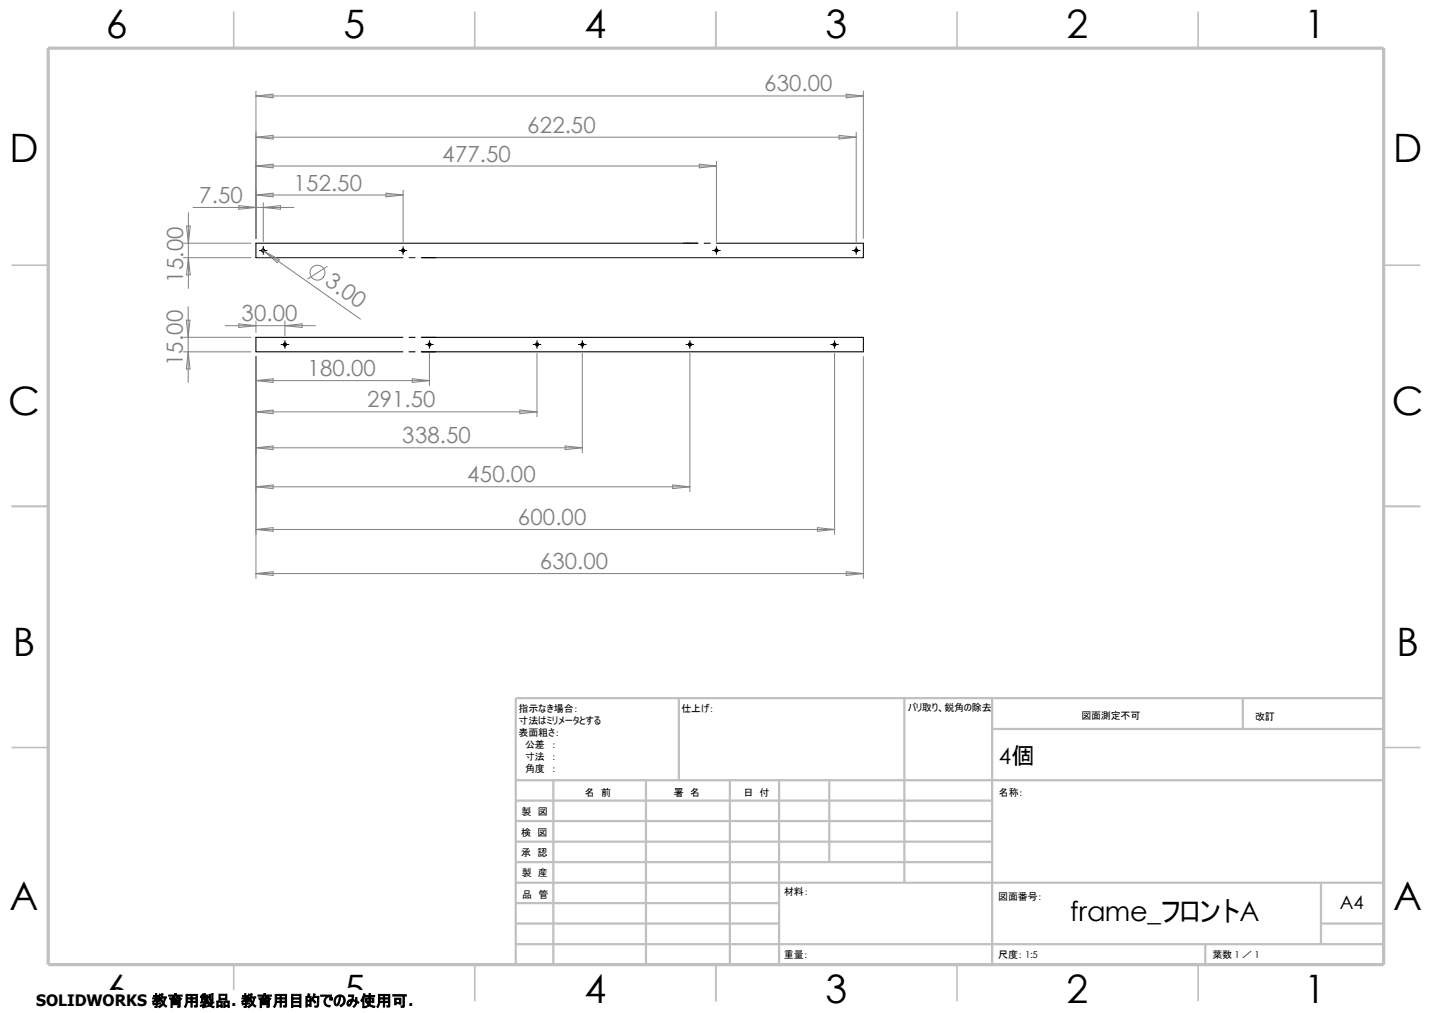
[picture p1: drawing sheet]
<svg xmlns="http://www.w3.org/2000/svg" width="297mm" height="210mm" viewBox="0 0 297 210" stroke-linecap="round" stroke-linejoin="round" font-family="sans-serif">
<g fill="none" stroke="#c0c0c0" stroke-width=".34">
<path d="M48.5 2.5v7.5M98.5 2.5v7.5M148.5 2.5v7.5M198.5 2.5v7.5M248.5 2.5v7.5M2.5 55h7.5M287 55h7.5M2.5 105h7.5M287 105h7.5M2.5 155h7.5M287 155h7.5M48.5 200v7.5"/>
<path d="M98.5 200v7.5M148.5 200v7.5M198.5 200v7.5M248.5 200v7.5"/>
</g>
<g fill="none" stroke="#c0c0c0" stroke-width=".47">
<path d="M140.8 144.7v17.1M187.6 144.7v38.3M205.8 144.7v55.3M205.8 151.1h81.2M257.8 144.7v6.4M287 144.7h-180v55.3M107 161.8h180M107 170.2h98.8M107 166h98.8M107 178.7h98.8M107 174.5h98.8M114.8 161.8v38.2"/>
<path d="M134 161.8v38.2M151.4 161.8v38.2M161.6 161.8v38.2M172 161.8v16.9M107 183h180M107 187.2h54.6M107 195.7h180M107 191.5h54.6M250 195.7v4.3M274 183v12.7M274 191.5h13"/>
</g>
<path d="M10 10h277v190h-277z" fill="none" stroke="#c0c0c0" stroke-width=".68" stroke-linecap="butt"/>
<g fill="none" stroke="#000" stroke-width=".21">
<path d="M53.8 51.9h1.6M54.4 51.7h.4v.5h-.4zM54.6 51.1v1.6M82.8 51.9h1.6M83.6 51.1v1.6M84.8 53.4h1.3M144.8 50.4h-91.7v3h30.5M146 50.4h1.3M147.8 51.9h1.6M148.3 51.8l.4-.2 .2 .4-.4 .2zM148.6 50.4h30.5v3h-91.7M148.6 51.1v1.6"/>
<path d="M176.8 51.9h1.6M177.5 51.6l.4 .2-.1 .4h-.2l-.3-.2zM177.6 51.1v1.6M58.3 71.4h1.6M58.9 71.2a.31 .31 0 0 1 .5 .1 .31 .31 0 0 1-.2 .4l-.4-.2zM59.1 70.6v1.6M83.6 69.9h-30.5v3h30.5M84.8 69.9h1.3M84.8 72.9h1.3M87.4 69.9h91.7v3h-91.7M88.3 71.4h1.6M89.1 70.6v1.6"/>
<path d="M110.6 71.4h1.6M111.4 70.6v1.6M120 71.4h1.6M120.8 70.6v1.6M142.3 71.4h1.6M142.9 71.2h.4l.1 .3-.2 .2-.3-.1zM143.1 70.6v1.6M172.3 71.4h1.6M173.1 70.6v1.6"/>
<circle cx="83.6" cy="51.9" r=".3"/>
<circle cx="89.1" cy="71.4" r=".31"/>
<circle cx="111.4" cy="71.4" r=".3"/>
<circle cx="120.8" cy="71.4" r=".3"/>
<circle cx="173.1" cy="71.4" r=".31"/>
</g>
<g fill="none" stroke="#808080" stroke-width=".21">
<path d="M53.1 18.9v30.5M53.1 19.9l3.5-.4v.8zM53.1 19.9h126M175.5 19.5l3.6 .4-3.6 .4zM179.1 18.9v30.5M53.1 28.4l3.5-.3v.7zM53.1 34.4l3.5-.4v.8zM53.1 28.4h124.5M53.1 34.4h95.5M83.6 39.4v10.7M145 34l3.6 .4-3.6 .4zM148.6 33.4v16.7"/>
<path d="M174 28.1l3.6 .3-3.6 .4zM177.6 27.4v22.7M38.1 50.4h14M38.1 53.4h14M38.7 46.9h.8l-.4 3.5zM39.1 53.4l.4 3.6h-.8zM39.1 44.1v15.7M40 43h21M49.5 42.6l3.6 .4-3.6 .4zM53.1 40.4l3.5-.4v.8zM53.1 40.4h30.5M54.4 51.8l.4 .3"/>
<path d="M54.6 43l3.6-.4v.8zM54.6 42v8.1M54.8 52.1l20 14.1M54.8 52.1l3.2 1.7-.5 .7zM67.9 55.2l-4.1 2.6M80.1 40l3.5 .4-3.5 .4zM38.1 69.9h14M38.1 72.9h14M38.7 66.4h.7l-.4 3.5zM39 72.9l.4 3.6h-.7zM39 63.6v15.7M46.7 67.5h18.7"/>
<path d="M49.5 67.1l3.6 .4-3.6 .4zM53.1 66.5v2.4M53.1 73.9v46M53.1 78.9l3.5-.4v.8zM53.1 78.9h36M59.1 66.5v3.1M59.1 67.5l3.6-.4v.8zM85.5 78.5l3.6 .4-3.6 .4zM89.1 73.2v6.7M111.4 73.2v13.2M120.8 73.2v20.7M143.1 73.2v28.7"/>
<path d="M173.1 73.2v37.6M179.1 73.9v46M53.1 85.4l3.5-.4v.8zM53.1 92.8l3.5-.3v.7zM53.1 85.4h58.3M53.1 92.8h67.7M107.8 85l3.6 .4-3.6 .4zM117.2 92.5l3.6 .3-3.6 .4zM53.1 100.9l3.5-.4v.8zM53.1 109.8l3.5-.4v.8zM53.1 118.9l3.5-.4v.8zM53.1 100.9h90"/>
<path d="M53.1 109.8h120M53.1 118.9h126M139.5 100.5l3.6 .4-3.6 .4zM169.5 109.4l3.6 .4-3.6 .4zM175.5 118.5l3.6 .4-3.6 .4z"/>
<circle cx="65.8" cy="56.5" r="1.55"/>
</g>
<path d="M7.5 205.4h72.9v4.6h-72.9z" fill="#fff"/>
<g font-size="8.1">
<text x="22" y="8">6</text>
<text x="71.2" y="8">5</text>
<text x="121.2" y="8">4</text>
<text x="171.2" y="8">3</text>
<text x="221.2" y="8">2</text>
<text x="270.5" y="8">1</text>
<text x="1.9" y="33.6">D</text>
<text x="288.9" y="33.6">D</text>
<text x="1.7" y="86.1">C</text>
<text x="288.7" y="86.1">C</text>
<text x="2.7" y="136.1">B</text>
<text x="289.7" y="136.1">B</text>
<text x="2" y="188.6">A</text>
<text x="289" y="188.6">A</text>
<text x="22" y="207.9">6</text>
<text x="71.2" y="207.9">5</text>
<text x="121.2" y="207.9">4</text>
<text x="171.2" y="207.9">3</text>
<text x="221.2" y="207.9">2</text>
<text x="270.5" y="207.9">1</text>
</g>
<text font-size="5.6" x="222" y="190.9">frame_フロントA</text>
<g font-size="4.6" fill="#808080">
<text x="158.5" y="19">630.00</text>
<text x="109.4" y="27.5">622.50</text>
<text x="91.7" y="33.5">477.50</text>
<text x="60.9" y="39.5">152.50</text>
<text x="41.3" y="42.1">7.50</text>
<text x="38" y="58.6" transform="rotate(-90 38 58.6)">15.00</text>
<text x="67.2" y="59" transform="rotate(35 67.2 59)">3.00</text>
<text x="50.1" y="66.6">30.00</text>
<text x="37.9" y="75.9" transform="rotate(-90 37.9 75.9)">15.00</text>
<text x="63.8" y="78">180.00</text>
<text x="76.1" y="84.5">291.50</text>
<text x="83.4" y="91.9">338.50</text>
<text x="96.9" y="100">450.00</text>
<text x="107.4" y="108.8">600.00</text>
<text x="111.9" y="118">630.00</text>
</g>
<text font-size="4.6" x="207.2" y="158.4">4個</text>
<text font-size="3.9" x="277.9" y="188.5">A4</text>
<text font-size="3.3" x="7.5" y="208.6">SOLIDWORKS 教育用製品. 教育用目的でのみ使用可.</text>
<g font-size="2.1">
<text x="107.6" y="147.6">指示なき場合：</text>
<text x="141.4" y="147.6">仕上げ：</text>
<text x="188.3" y="147.5">バリ取り、鋭角の除去</text>
<text x="224.3" y="149">図面測定不可</text>
<text x="260.3" y="149.2">改訂</text>
<text x="107.6" y="150.1">寸法はミリメータとする</text>
<text x="107.6" y="152.6">表面粗さ：</text>
<text x="107.6" y="155.1">公差　：</text>
<text x="107.6" y="160.1">角度　：</text>
<text x="107.6" y="157.6">寸法　：</text>
<text x="121.3" y="165">名　前</text>
<text x="137" y="164.9">署　名</text>
<text x="154.2" y="164.9">日　付</text>
<text x="207.2" y="164.9">名称：</text>
<text x="108.1" y="173.3">検　図</text>
<text x="108.2" y="169">製　図</text>
<text x="108.1" y="177.4">承　認</text>
<text x="108.2" y="181.7">製　産</text>
<text x="162.6" y="185.5">材料：</text>
<text x="108.3" y="186.1">品　管</text>
<text x="207.1" y="186.6">図面番号：</text>
<text x="162.6" y="198.5">重量：</text>
<text x="207.1" y="198.6">尺度： 1:5</text>
<text x="251.5" y="198.6">葉数 1 ／ 1</text>
</g>
</svg>
